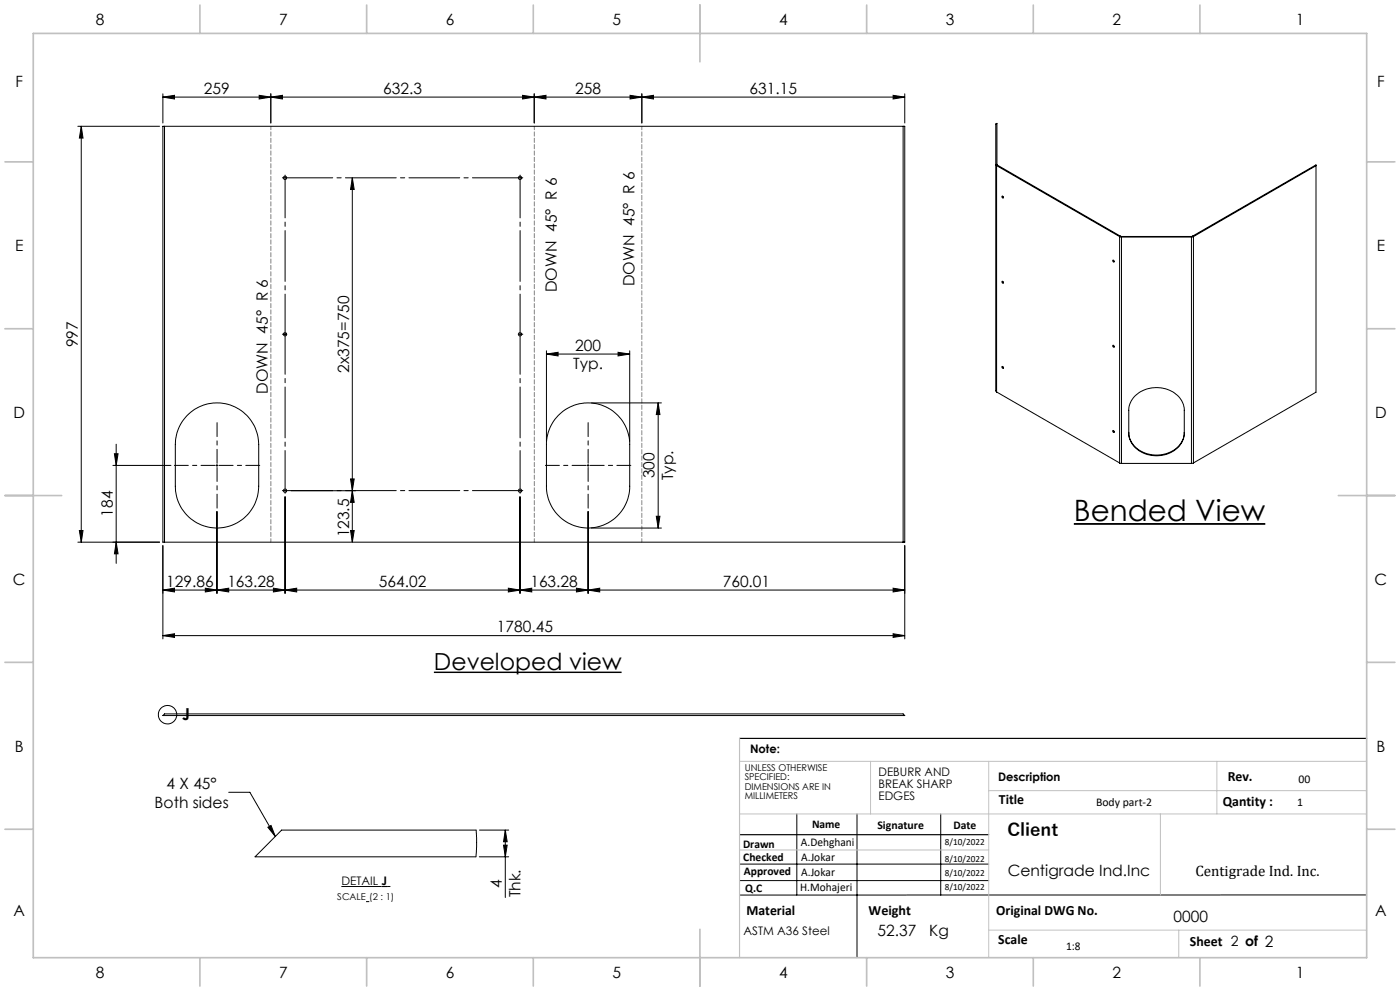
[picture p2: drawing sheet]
<svg xmlns="http://www.w3.org/2000/svg" width="420mm" height="297mm" viewBox="0 0 420 297" stroke-linecap="round" stroke-linejoin="round" font-family="sans-serif">
<path d="M322.2 157h57.4" fill="none" stroke="#000" stroke-width=".53"/>
<path d="M130.2 201.5h56.3" fill="none" stroke="#000" stroke-width=".43"/>
<g fill="none" stroke="#000" stroke-width=".3">
<path d="M23.4 37.8h24.5M24.4 37.8v124.7M24.4 37.8l.5 3.6h-1.1zM48.9 29.1l3.5-.5v1.1zM48.9 28.1v8.8M48.9 29.1h222.5M48.9 37.8h222.5v124.7h-222.5zM49.4 37.8v124.7M77.8 28.6l3.4 .5-3.4 .6zM81.2 29.1l3.5-.5v1.1zM81.2 28.1v8.8M156.8 28.6l3.5 .5-3.5 .6z"/>
<path d="M160.3 29.1l3.5-.5v1.1zM160.3 28.1v8.8M189 28.6l3.5 .5-3.5 .6zM192.5 29.1l3.5-.5v1.1zM192.5 28.1v8.8M267.9 28.6l3.5 .5-3.5 .6zM270.9 37.8v124.7M271.4 28.1v8.8M105.7 53.3v109.2M105.7 53.3l.6 3.5h-1.1zM299 49.6v67.9M299 49.6l36.9 21.3"/>
<path d="M299.1 49.3h-.4l.3 .3M299.1 49.3v-12.3l-.4 .1v80.1l.3 .3M299.1 49.3l.1 .2M299.2 49.5l-.2 .1M299.2 49.5l36.9 21.3M300.7 58.8h.1a.3 .3 0 0 1 .3 .4 .3 .3 0 0 1-.4 .2 .3 .3 0 0 1-.1-.5zM300.8 58.8l.2 .4M394.8 49.7l-36.8 21.2M333.9 78l.3 .1v.5l-.3-.3zM334 78l.3 .4M335.9 70.9h22.1M335.9 70.9v67.8"/>
<path d="M336.1 70.8l.3 .1M336.1 70.8l-.2 .1M336.4 70.9v68M336.4 70.9h21M357.4 70.9v68M357.8 70.8l-.4 .1M357.8 70.8l.2 .1M357.8 70.8l37-21.4v68.1l-36.8 21.2M358 70.9v67.8M85.5 99.9v.6M300.8 84.3l.2 .4M85.2 100.2h.6"/>
<path d="M163.9 106.1l3.5-.5v1.1zM163.9 105.1v27.2M163.9 106.1h25M185.4 105.6l3.5 .5-3.5 .6zM188.9 105.1v27.2M299 117.5l36.9 21.2M300.8 109.9l.2 .3M333.8 103.5a.27 .27 0 0 1 .5 .2 .26 .26 0 0 1-.4 .3zM334 103.5l.3 .4M340.3 118.8a9.3 9.3 0 0 1 14.3 1.4l.7 2.4v7.2a7.8 7.8 0 0 1-8.6 6.8 7.7 7.7 0 0 1-8.1-6.8v-6.8a6 6 0 0 1 1.7-4.2zM33.9 139.5h17.4M34.3 136h1.1l-.5 3.5z"/>
<path d="M34.9 133.1v35.7M56.1 124.5a12.5 12.5 0 0 1 13.7-2.8 12.5 12.5 0 0 1 7.8 11.5v12.5a12.5 12.5 0 0 1-12.5 12.6 12.5 12.5 0 0 1-12.5-12.6v-12.5a12.5 12.5 0 0 1 3.5-8.7zM64.8 139.5h.6M65.1 139.2v.6M167.5 124.5a12.5 12.5 0 0 1 13.6-2.8 12.5 12.5 0 0 1 7.8 11.5v12.5a12.5 12.5 0 0 1-12.5 12.6 12.5 12.5 0 0 1-12.5-12.6v-12.5a12.5 12.5 0 0 1 3.6-8.7zM176.1 139.5h.6M176.4 139.2v.6M177.4 120.8h21M197.4 120.8v37.5M197.4 120.8l.6 3.4h-1.1zM333.8 129l.4 .2v.4l-.3-.2zM334 129l.3 .4"/>
<path d="M335.9 138.7l.5 .2M336.4 138.9h21M338.6 129.6a7.6 7.6 0 0 0 8.1 6.8 7.7 7.7 0 0 0 8.6-6.8M358 138.7l-.6 .2M23.8 159h1.1l-.5 3.5zM65.1 153.3v24.5M85.5 148.9v28.9M87.3 147.1h19.4M105.2 159h1.1l-.6 3.5zM105.2 143.5h1.1l-.6 3.6zM105.7 147.1l.6 3.5h-1.1zM156 148.9v28.9"/>
<path d="M176.4 153.3v24.5M177.4 158.3h21M196.9 154.7h1.1l-.6 3.6zM23.4 162.5h24.5M34.9 162.5l.5 3.5h-1.1zM48.9 176.8l3.5-.5v1.1zM48.9 163.5v28M48.9 176.8h222.5M61.6 176.3l3.5 .5-3.5 .6zM65.1 176.8l3.5-.5v1.1zM82 176.3l3.5 .5-3.5 .6zM85.5 176.8l3.5-.5v1.1z"/>
<path d="M152.5 176.3l3.5 .5-3.5 .6zM156 176.8l3.5-.5v1.1zM172.9 176.3l3.5 .5-3.5 .6zM176.4 176.8l3.5-.5v1.1zM267.9 176.3l3.5 .5-3.5 .6zM271.4 163.5v28M48.9 190.5l3.5-.6v1.1zM48.9 190.5h222.5M267.9 189.9l3.5 .6-3.5 .5zM48.9 214.5l.5-.5h221.5l.5 .5zM68.6 237.5h6.4l7.6 13.2M80.4 247.9l.9-.5 1.3 3.3z"/>
<path d="M84.5 248.8h58.3l.2 5.2-.2 2.6v.2h-66.3zM143.8 256.8h8.8M143.8 248.8h8.8M151.1 253.3h1.1l-.6 3.5zM151.6 248.8l.6 3.5h-1.1zM151.6 248.8v20.2M221.9 259h74.7M239 243.9v24.3M257.1 243.9v43.1M282.2 243.9v24.3M102.4 265.7h12M109.8 270.2h1"/>
<path d="M116.1 265.7h1M221.9 263.9h74.7M410 268.2h-188.1"/>
<circle cx="85.5" cy="53.3" r=".49"/>
<circle cx="156" cy="53.3" r=".5"/>
<circle cx="300.8" cy="84.5" r=".29"/>
<circle cx="85.5" cy="100.2" r=".49"/>
<circle cx="156" cy="100.2" r=".5"/>
<circle cx="300.8" cy="110" r=".28"/>
<circle cx="85.5" cy="147.1" r=".5"/>
<circle cx="156" cy="147.1" r=".51"/>
<circle cx="50.3" cy="214.2" r="2.75"/>
</g>
<path d="M114.4 265.7h1.7" fill="none" stroke="#000" stroke-width=".33"/>
<g fill="none" stroke="#000" stroke-width=".3" stroke-dasharray="15.2 1.3 1.3 1.3">
<path d="M84.9 53.3h-.2M85.5 53.3v-.3M85.5 53.3h-.3M85.5 53.3v.3M85.5 53.3h.3M85.5 52.7v-.2M156 53.3v-.3M156 53.3h-.3M156 53.3v.3M156 53.3h.3M156 52.7v-.2M156.7 53.3h.1"/>
<path d="M84.9 100.2h-.2M156 100.2v-.4M156 100.2h-.3M156 100.2v.3M156 100.2h.3M156.7 100.2h.1M84.9 147h-.2M85.5 147v-.3M85.5 147h-.3M85.5 147v.3M85.5 147h.3M85.5 147.7v.1"/>
<path d="M156 147v-.3M156 147h-.3M156 147v.3M156 147h.3M156 147.7v.1M156.7 147h.1"/>
</g>
<path d="M86.2 53.3h69.2M86.2 147h69.2" fill="none" stroke="#000" stroke-width=".3" stroke-dasharray="15.2 1.3 1.3 1.3" stroke-dashoffset="1.6"/>
<path d="M85.5 99.5v-45.6M156 99.5v-45.6M85.5 146.4v-45.6M156 146.4v-45.6" fill="none" stroke="#000" stroke-width=".3" stroke-dasharray="15.2 1.3 1.3 1.3" stroke-dashoffset="3.9"/>
<path d="M64.5 139.5h-12.2M65.1 138.8v-12.1M65.7 139.5h12.2M175.8 139.5h-12.2M176.4 138.8v-12.1M177.1 139.5h12.2M65.1 140.1v12.2M176.4 140.1v12.2" fill="none" stroke="#000" stroke-width=".3" stroke-dasharray="15.2 1.3 1.3 1.3" stroke-dashoffset="11.1"/>
<path d="M221.9 221.3h188.1M221.9 250.2h74.7" fill="none" stroke="#000" stroke-width=".35"/>
<path d="M81.3 162.5v-124.7M160.3 162.5v-124.7M192.5 162.5v-124.7" fill="none" stroke="#808080" stroke-width=".3" stroke-dasharray="1.3 .6" stroke-dashoffset=".2"/>
<path d="M221.9 228.2h188.1M261.2 228.2v15.7M296.6 228.2v58.8M296.6 237h113.4M365.1 228.2v15.7M221.9 243.9h188.1M221.9 254.7h74.7M348.1 243.9v24.3M296.6 278.8h113.4M353.6 278.8v8.2" fill="none" stroke="#c0c0c0" stroke-width=".3"/>
<path d="M221.9 221.3v65.7" fill="none" stroke="#c0c0c0" stroke-width=".35"/>
<g fill="none" stroke="#c0c0c0" stroke-width=".5">
<path d="M10 10h400v277h-400zM60 1.5v8.5M110 1.5v8.5M160 1.5v8.5M210 1.5v17M260 1.5v8.5M310 1.5v8.5M360 1.5v8.5M1.5 48.5h8.5M410 48.5h8.5M1.5 98.5h8.5M410 98.5h8.5"/>
<path d="M1.5 148.5h17M401.5 148.5h17M1.5 198.5h8.5M410 198.5h8.5M1.5 248.5h8.5M410 248.5h8.5M210 278.5v17M60 287v8.5M110 287v8.5M160 287v8.5M260 287v8.5M310 287v8.5"/>
<path d="M360 287v8.5"/>
</g>
<g fill="#000">
<path d="M24.4 37.8l.5 3.6h-1.1zM23.8 159h1.1l-.5 3.5zM105.7 147.1l.6 3.5h-1.1zM105.2 159h1.1l-.6 3.5zM197.4 120.8l.6 3.4h-1.1zM196.9 154.7h1.1l-.6 3.6z"/>
<path d="M81.2 29.1l3.5-.5v1.1zM156.8 28.6l3.5 .5-3.5 .6z"/>
<path d="M160.3 29.1l3.5-.5v1.1zM189 28.6l3.5 .5-3.5 .6z"/>
<path d="M34.9 162.5l.5 3.5h-1.1zM34.3 136h1.1l-.5 3.5zM105.2 143.5h1.1l-.6 3.6zM105.7 53.3l.6 3.5h-1.1z"/>
<path d="M48.9 176.8l3.5-.5v1.1zM61.6 176.3l3.5 .5-3.5 .6zM65.1 176.8l3.5-.5v1.1zM82 176.3l3.5 .5-3.5 .6zM85.5 176.8l3.5-.5v1.1zM152.5 176.3l3.5 .5-3.5 .6zM156 176.8l3.5-.5v1.1zM172.9 176.3l3.5 .5-3.5 .6zM176.4 176.8l3.5-.5v1.1zM267.9 176.3l3.5 .5-3.5 .6zM48.9 29.1l3.5-.5v1.1zM77.8 28.6l3.4 .5-3.4 .6zM192.5 29.1l3.5-.5v1.1zM267.9 28.6l3.5 .5-3.5 .6zM80.4 247.9l.9-.5 1.3 3.3z"/>
<path d="M267.9 189.9l3.5 .6-3.5 .5zM48.9 190.5l3.5-.6v1.1zM185.4 105.6l3.5 .5-3.5 .6zM163.9 106.1l3.5-.5v1.1z"/>
<path d="M151.6 248.8l.6 3.5h-1.1zM151.1 253.3h1.1l-.6 3.5z"/>
</g>
<text font-size="8.8" x="322.2" y="156.1">Bended View</text>
<text font-size="7.1" x="130.2" y="200.7">Developed view</text>
<text font-size="5.3" x="302.2" y="250.7">Client</text>
<text font-size="4.9" x="54.7" y="215.6">J</text>
<g font-size="4.7">
<text x="28.7" y="7.6">8</text>
<text x="83.7" y="7.6">7</text>
<text x="133.7" y="7.6">6</text>
<text x="183.7" y="7.6">5</text>
<text x="233.7" y="7.6">4</text>
<text x="283.7" y="7.6">3</text>
<text x="333.7" y="7.6">2</text>
<text x="388.7" y="7.6">1</text>
<text x="4.6" y="26.1">F</text>
<text x="61.2" y="28.1">259</text>
<text x="115" y="28.1">632.3</text>
<text x="172.5" y="28.1">258</text>
<text x="224.9" y="28.1">631.15</text>
<text x="413.1" y="26.1">F</text>
<text x="4.5" y="75.3">E</text>
<text x="413" y="75.3">E</text>
<text x="167.1" y="87.5" transform="rotate(-90 167.1 87.5)">DOWN 45° R 6</text>
<text x="190.3" y="85.8" transform="rotate(-90 190.3 85.8)">DOWN 45° R 6</text>
<text x="23.4" y="104" transform="rotate(-90 23.4 104)">997</text>
<text x="172.6" y="105">200</text>
<text x="104.7" y="111.8" transform="rotate(-90 104.7 111.8)">2x375=750</text>
<text x="172" y="110.6">Typ.</text>
<text x="80.3" y="118" transform="rotate(-90 80.3 118)">DOWN 45° R 6</text>
<text x="4" y="125.3">D</text>
<text x="412.5" y="125.3">D</text>
<text x="196.4" y="143.4" transform="rotate(-90 196.4 143.4)">300</text>
<text x="202" y="144" transform="rotate(-90 202 144)">Typ.</text>
<text x="33.9" y="154.9" transform="rotate(-90 33.9 154.9)">184</text>
<text x="104.7" y="161.1" transform="rotate(-90 104.7 161.1)">123.5</text>
<text x="3.9" y="175.3">C</text>
<text x="49.9" y="175.8">129.86</text>
<text x="68.2" y="175.8">163.28</text>
<text x="113.7" y="175.8">564.02</text>
<text x="159.1" y="175.8">163.28</text>
<text x="216.8" y="175.8">760.01</text>
<text x="412.4" y="175.3">C</text>
<text x="149.1" y="189.5">1780.45</text>
<text x="4.4" y="225.3">B</text>
<text x="412.9" y="225.3">B</text>
<text x="50" y="236.5">4 X 45°</text>
<text x="46.4" y="242">Both sides</text>
<text x="302.3" y="262.6">Centigrade Ind.Inc</text>
<text x="150.6" y="266" transform="rotate(-90 150.6 266)">4</text>
<text x="156.1" y="269" transform="rotate(-90 156.1 269)">Thk.</text>
<text x="4" y="274.6">A</text>
<text x="412.5" y="274.6">A</text>
<text x="263.3" y="280.5">52.37</text>
<text x="278.8" y="280.5">Kg</text>
<text x="352.1" y="276.4">0000</text>
<text x="28.7" y="293.1">8</text>
<text x="83.7" y="293.1">7</text>
<text x="133.7" y="293.1">6</text>
<text x="183.7" y="293.1">5</text>
<text x="233.7" y="293.1">4</text>
<text x="283.7" y="293.1">3</text>
<text x="333.7" y="293.1">2</text>
<text x="388.7" y="293.1">1</text>
</g>
<text font-size="4.5" x="358.6" y="262.6">Centigrade Ind. Inc.</text>
<g font-size="4.2">
<text x="368.3" y="234.1">Rev.</text>
<text x="299.7" y="240.9">Title</text>
<text x="366.8" y="241.6">Qantity :</text>
<text x="223.9" y="274.2">Material</text>
<text x="260.6" y="274.2">Weight</text>
<text x="298.9" y="274.2">Original DWG No.</text>
<text x="299.5" y="282.8">Scale</text>
<text x="357" y="283.6">Sheet 2 of 2</text>
</g>
<g font-size="3.5">
<text x="225" y="225.7">Note:</text>
<text x="263.6" y="232.6">DEBURR AND</text>
<text x="263.6" y="236.1">BREAK SHARP</text>
<text x="263.6" y="239.7">EDGES</text>
<text x="299.4" y="234.1">Description</text>
<text x="389.6" y="234.7">00</text>
<text x="328.8" y="241.6">Body part-2</text>
<text x="389.2" y="241.6">1</text>
<text x="243.6" y="248.1">Name</text>
<text x="263.2" y="248.5">Signature</text>
<text x="286" y="248.5">Date</text>
<text x="222.9" y="254">Drawn</text>
<text x="240.3" y="253.6">A.Dehghani</text>
<text x="240.4" y="257.9">A.Jokar</text>
<text x="223" y="258.1">Checked</text>
<text x="223.2" y="262.1">Approved</text>
<text x="240.4" y="262.4">A.Jokar</text>
<text x="102.4" y="265.3">DETAIL J</text>
<text x="223.6" y="267.4">Q.C</text>
<text x="240.1" y="267.1">H.Mohajeri</text>
<text x="223.1" y="280.2">ASTM A36 Steel</text>
<text x="319.8" y="284.6">1:8</text>
</g>
<g font-size="2.8">
<text x="223.4" y="231">UNLESS OTHERWISE</text>
<text x="223.4" y="233.8">SPECIFIED:</text>
<text x="223.4" y="236.7">DIMENSIONS ARE IN</text>
<text x="223.4" y="239.5">MILLIMETERS</text>
<text x="283.5" y="253.2">8/10/2022</text>
<text x="283.5" y="258.4">8/10/2022</text>
<text x="283.5" y="262.7">8/10/2022</text>
<text x="101.2" y="269.8">SCALE (2 : 1)</text>
<text x="283.5" y="266.6">8/10/2022</text>
</g>
</svg>
